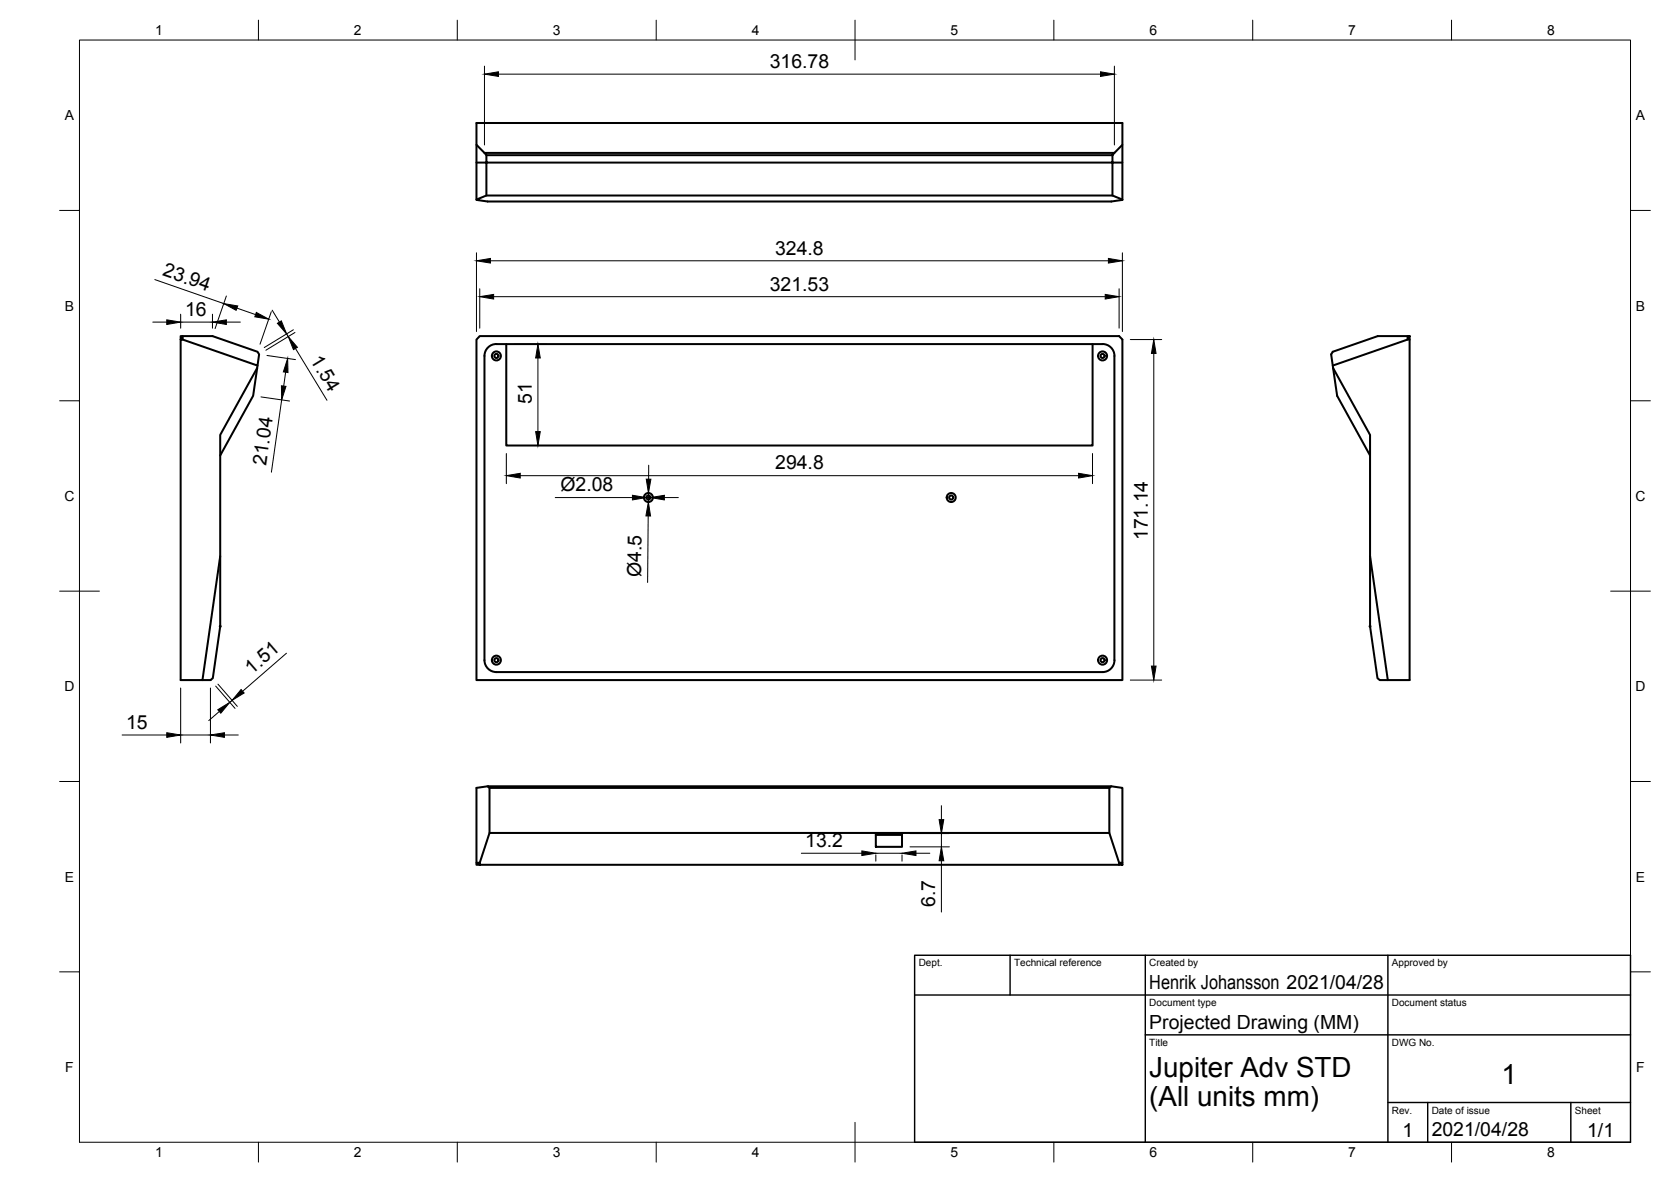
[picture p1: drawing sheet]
<svg xmlns="http://www.w3.org/2000/svg" width="420mm" height="297mm" viewBox="0 0 420 297" stroke-linecap="round" stroke-linejoin="round" font-family="sans-serif">
<!-- layer: Visible -->
<g fill="none" stroke="#000" stroke-width=".51">
<path d="M119.8 36.4l2 2M121.8 38.4h158.4l-.5 .6h-157.4zM122.3 39v1.9h157.4v-1.9M282.2 36.4l-2 2M119.8 50.2v-19.3h162.4v19.3l-2.8 .4h-156.8l-2.8-.4 2.5-1.1h157.4l2.5 1.1M119.8 40.9h2.5v8.2M282.2 40.9h-2.5v8.2M45.4 85.3v-.8h.5v.8h-.5v85.6h5.5l4.5-31.2v-30.4l9.3-16.8v-.6M45.9 84.5h7.5l11.3 3.9 .5 .7-.5 2.8-18.8-6.6M64.7 92.5l-1.1 7-8.2 15M120.6 84.5h160.8l.8 .8v85.6h-162.4v-85.6zM124.8 86.5h152.4"/>
<path d="M124.8 86.5a2.99 2.99 0 0 0-3 3v76.4a2.99 2.99 0 0 0 3 3M127.3 86.5v25.5h147.4v-25.5M277.2 86.5a2.99 2.99 0 0 1 3 2.9v76.5a2.95 2.95 0 0 1-3 3h-152.4M353.9 84.5h.5v.8h-.5zM353.9 84.5h-7.5l-11.3 3.9-.4 .7 1.5 10.4 8.3 15M353.9 85.3l-18.8 6.6M354.4 85.3v85.6h-5.4l-4.5-31.2v-30.4l-9.3-16.8M55.4 139.7v17.7l-1.9 13-.6 .5h-2M344.5 139.7v17.7l1.9 13 .5 .5h2.1M122.6 197.6l-2.8 .4v18.8M123.1 198v11.3M279.4 197.6h-156.8l.5 .4h155.8"/>
<path d="M120.6 217.3h-.8v-.5h.8v.5h160.8M120.6 216.8l2.5-7.5h155.8l2.5 7.5M220.2 209.5h6.6v3.3h-6.6zM220.2 209.8h6.6M278.9 209.3v-11.3l.5-.4 2.8 .4v18.8M281.4 216.8h.8v.5h-.8z"/>
<circle cx="124.8" cy="89.4" r=".52"/>
<circle cx="124.8" cy="89.4" r="1.13"/>
<circle cx="277.2" cy="89.4" r=".52"/>
<circle cx="277.2" cy="89.4" r="1.13"/>
<circle cx="163" cy="125" r=".52"/>
<circle cx="163" cy="125" r="1.13"/>
<circle cx="239.2" cy="125" r=".52"/>
<circle cx="239.2" cy="125" r="1.13"/>
<circle cx="124.8" cy="165.9" r=".52"/>
<circle cx="124.8" cy="165.9" r="1.13"/>
<circle cx="277.2" cy="165.9" r=".52"/>
<circle cx="277.2" cy="165.9" r="1.13"/>
</g>
<g fill="#000" stroke="#000" stroke-width=".25">
<circle cx="122.3" cy="40.9" r=".24"/>
<circle cx="279.7" cy="40.9" r=".24"/>
<circle cx="55.4" cy="157.4" r=".24"/>
<circle cx="344.5" cy="157.4" r=".24"/>
</g>
<!-- layer: Border -->
<g fill="none" stroke="#000" stroke-width=".25">
<path d="M20 10.1h390v276.9h-390zM65 5.1v5M115 5.1v5M165 5.1v5M215 5.1v10M265 5.1v5M315 5.1v5M365 5.1v5M15 52.9h5M410 52.9h5M15 100.7h5M410 100.7h5"/>
<path d="M15 148.6h10M405 148.6h10M15 196.4h5M410 196.4h5M15 244.2h5M410 244.2h5M65 287v5M115 287v5M165 287v5M215 282.1v9.9M265 287v5M315 287v5"/>
<path d="M365 287v5"/>
</g>
<!-- layer: TitleBlock -->
<path d="M230 240.1h180v46.9h-180zM230 250h180M254 240.1v9.9M288 240.1v46.9M349 240.1v46.9M288 260.1h122M349 277.1h61M359 277.1v9.9M395 277.1v9.9" fill="none" stroke="#000" stroke-width=".36"/>
<!-- layer: Dimensions -->
<g fill="none" stroke="#000" stroke-width=".25">
<path d="M121.8 16.6v19.8M125.3 18.6h151.4M280.2 16.6v19.8M38.9 70.3l17.4 6M45.4 79v3.5M53.4 79v3.5M56.9 74.4l-2.8 8.2M59.6 77.4l4.7 1.7M68.2 78.3l-2.8 8.2M68.4 77.9l1.9 3M119.8 63.5v19.8M120.6 72.6v9.9"/>
<path d="M123.3 65.5h155.4M124.1 74.6h153.8M281.4 72.6v9.9M282.2 63.5v19.8M38.4 80.9h3.5M45.4 80.9h8M56.9 80.9h3.5M65.6 99.7l7.2 1.1M67.1 89.3l7.2 1.1M71.8 93.5l-.5 3.5M72.1 83.9l.4 .7M73.8 82.9l-7.4 4.4"/>
<path d="M74.2 83.6l-7.4 4.4M74.3 87.6l7.9 13M129.3 86.5h8M135.3 90v18.5M284.2 85.3h7.9M290.1 88.8v78.6M70.8 100.5l-2.6 18.2M127.3 114v7.5M129.3 112h8M130.8 119.5h140.4M163.1 116.9v3.5M274.7 114v7.5"/>
<path d="M139.6 125h19.4M162.5 125h1.1M163 129.7l-.2 16.7M163 123.9v2.3M167 125h3.6M45.4 172.9v13.8M52.9 172.9v13.8M54.2 172.4l4.9 5.6M54.8 171.9l4.9 5.6M55.1 178.8l-2.6 2.3M58.4 176l-.6 .5M72 164.2l-11 9.5"/>
<path d="M284.2 170.9h7.9M30.7 184.7h11.2M45.4 184.7h7.5M56.4 184.7h3.5M201.5 214.4h15.2M220.2 214.8v1.6M220.2 214.4h6.6M226.8 214.8v1.6M228.8 209.5h9.9M228.8 212.8h9.9M230.3 214.4h3.5M236.7 202.5v3.5"/>
<path d="M236.7 209.5v3.3M236.7 216.3v12.9"/>
</g>
<g fill="#000" stroke="#000" stroke-width=".25">
<path d="M121.8 18.6l3.5-.6v1.2zM276.7 18l3.5 .6-3.5 .6zM56.3 76.3l3.5 .6-.4 1.1zM64.5 78.5l3.1 1.7-3.5-.6zM119.8 65.5l3.5-.6v1.2zM120.6 74.6l3.5-.6v1.1zM277.9 74l3.5 .6-3.5 .5zM278.7 64.9l3.5 .6-3.5 .6zM41.9 80.4l3.5 .5-3.5 .6zM53.4 80.9l3.5-.5v1.1zM69.7 81.2l1-.6 1.4 3.3zM70.8 97l1.1 .1-1.1 3.4z"/>
<path d="M72.3 90.1l.1 3.5-1.2-.1zM72.5 84.6l2.3 2.7-1 .6zM135.3 86.5l.5 3.5h-1.1zM290.1 85.3l.6 3.5h-1.2zM127.3 119.5l3.5-.6v1.2zM134.7 108.5h1.1l-.5 3.5zM271.2 118.9l3.5 .6-3.5 .6zM159 124.5l3.5 .5-3.5 .6zM163 126.2l.6 3.5h-1.2zM162.5 120.4h1.2l-.7 3.5zM163.6 125l3.4-.5v1.1zM54.8 178.4l3-1.9-2.3 2.7z"/>
<path d="M60.6 173.3l.8 .8-3 1.9zM289.5 167.4h1.2l-.6 3.5zM41.9 184.1l3.5 .6-3.5 .6zM52.9 184.7l3.5-.6v1.2zM216.7 213.8l3.5 .6-3.5 .6zM226.8 214.4l3.5-.6v1.2zM236.1 206h1.2l-.6 3.5zM236.7 212.8l.6 3.5h-1.2z"/>
</g>
<g font-size="7">
<text x="289" y="270.6">Jupiter Adv STD</text>
<text x="377.5" y="272.3">1</text>
<text x="289" y="278.1">(All units mm)</text>
</g>
<g font-size="4.9">
<text x="193.5" y="17.1">316.78</text>
<text x="194.9" y="64">324.8</text>
<text x="40.7" y="69.2" transform="rotate(19 40.7 69.2)">23.94</text>
<text x="193.5" y="73">321.53</text>
<text x="46.5" y="79.4">16</text>
<text x="77.9" y="90.6" transform="rotate(59 77.9 90.6)">1.54</text>
<text x="133.7" y="101.6" transform="rotate(-90 133.7 101.6)">51</text>
<text x="66.9" y="117.1" transform="rotate(-82 66.9 117.1)">21.04</text>
<text x="194.9" y="118">294.8</text>
<text x="140.9" y="123.4">Ø2.08</text>
<text x="288.6" y="135.7" transform="rotate(-90 288.6 135.7)">171.14</text>
<text x="161.2" y="145.1" transform="rotate(-89 161.2 145.1)">Ø4.5</text>
<text x="63.4" y="169.6" transform="rotate(-41 63.4 169.6)">1.51</text>
<text x="31.7" y="183.2">15</text>
<text x="202.5" y="212.9">13.2</text>
<text x="235.1" y="227.9" transform="rotate(-90 235.1 227.9)">6.7</text>
<text x="289" y="248.5">Henrik Johansson 2021/04/28</text>
<text x="289" y="258.6">Projected Drawing (MM)</text>
<text x="352.6" y="285.7">1</text>
<text x="360" y="285.5">2021/04/28</text>
<text x="399.1" y="285.7">1/1</text>
</g>
<g font-size="3.5">
<text x="39" y="8.8">1</text>
<text x="89" y="8.8">2</text>
<text x="139" y="8.8">3</text>
<text x="189" y="8.8">4</text>
<text x="239" y="8.8">5</text>
<text x="289" y="8.8">6</text>
<text x="339" y="8.8">7</text>
<text x="389" y="8.8">8</text>
<text x="16.3" y="30.2">A</text>
<text x="411.3" y="30.2">A</text>
<text x="16.3" y="78">B</text>
<text x="411.3" y="78">B</text>
<text x="16.2" y="125.9">C</text>
<text x="411.2" y="125.9">C</text>
<text x="16.2" y="173.7">D</text>
<text x="411.2" y="173.7">D</text>
<text x="16.3" y="221.6">E</text>
<text x="411.3" y="221.6">E</text>
<text x="16.4" y="269.4">F</text>
<text x="411.4" y="269.4">F</text>
<text x="39" y="290.8">1</text>
<text x="89" y="290.8">2</text>
<text x="139" y="290.8">3</text>
<text x="189" y="290.8">4</text>
<text x="239" y="290.8">5</text>
<text x="289" y="290.8">6</text>
<text x="339" y="290.8">7</text>
<text x="389" y="290.8">8</text>
</g>
<g font-size="2.5">
<text x="231" y="242.9">Dept.</text>
<text x="255" y="242.9">Technical reference</text>
<text x="289" y="242.9">Created by</text>
<text x="350" y="242.9">Approved by</text>
<text x="289" y="252.8">Document type</text>
<text x="350" y="252.8">Document status</text>
<text x="289" y="262.9">Title</text>
<text x="350" y="262.9">DWG No.</text>
<text x="350" y="279.9">Rev.</text>
<text x="360" y="279.9">Date of issue</text>
<text x="396" y="279.9">Sheet</text>
</g>
</svg>
